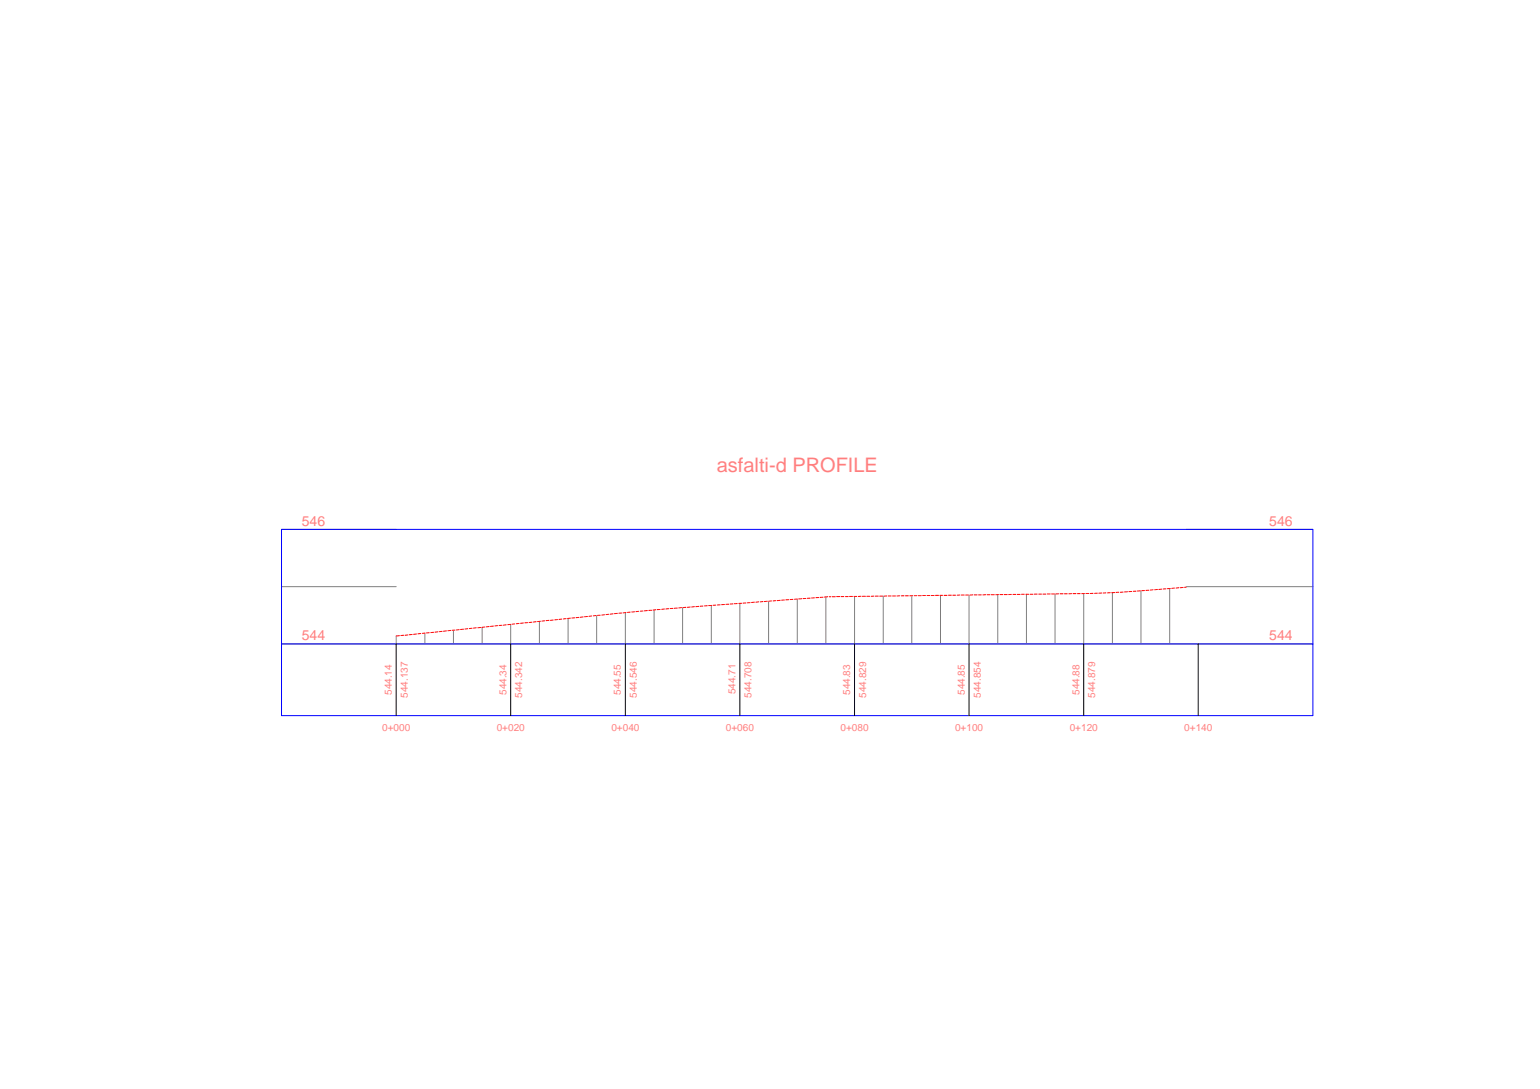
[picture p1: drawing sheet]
<svg xmlns="http://www.w3.org/2000/svg" width="420mm" height="297mm" viewBox="0 0 420 297" stroke-linecap="round" stroke-linejoin="round" font-family="sans-serif">
<!-- layer: C-ROAD-PROF-VIEW -->
<g fill="none" stroke="#808080" stroke-width=".27">
<path d="M76.8 144.4h31.3M323.7 144.4h34.5M76.8 175.6h31.3M76.8 160h31.3M108.1 173.5v2.1h250.1M115.9 172.7v2.9M123.7 171.9v3.7M131.5 171.1v4.5M139.3 170.3v5.3M147.2 169.5v6.1M155 168.7v6.9M162.8 167.9v7.7"/>
<path d="M170.6 167.1v8.5M178.4 166.4v9.2M186.2 165.7v9.9M194.1 165.1v10.5M201.9 164.5v11.1M209.7 164v11.6M217.5 163.4v12.2M225.3 162.8v12.8M233.1 162.7v12.9M241 162.6v13M248.8 162.5v13.1M256.6 162.4v13.2"/>
<path d="M264.4 162.3v13.3M272.2 162.2v13.4M280 162.1v13.5M287.8 162v13.6M295.7 161.9v13.7M303.5 161.6v14M311.3 161.2v14.4M319.1 160.5v15.1M323.7 160h34.5"/>
</g>
<path d="M76.8 175.6v-31.2h281.4v31.2M76.8 175.6h281.4v19.6h-281.4z" fill="none" stroke="#00f" stroke-width=".27"/>
<path d="M108.1 175.6v19.6M139.3 175.6v19.6M170.6 175.6v19.6M201.9 175.6v19.6M233.1 175.6v19.6M264.4 175.6v19.6M295.7 175.6v19.6M326.9 175.6v19.6" fill="none" stroke="#000" stroke-width=".27"/>
<!-- layer: C-ROAD-PROF -->
<g fill="none" stroke="#f00" stroke-width=".27">
<path d="M109 173.4l-.9 .1M110.1 173.3l-.7 .1M111.3 173.2l-.8 .1M112.5 173.1h-.8M113.6 172.9l-.8 .1M114.8 172.8l-.8 .1M116 172.7l-.8 .1M117.1 172.6h-.8M118.3 172.5l-.8 .1M119.5 172.3l-.8 .1M120.6 172.2l-.7 .1M121.8 172.1l-.8 .1"/>
<path d="M123 172h-.8M124.1 171.9h-.8M125.3 171.7l-.8 .1M126.5 171.6l-.8 .1M127.6 171.5l-.8 .1M128.8 171.4l-.8 .1M129.9 171.2l-.7 .1M131.1 171.2h-.7M132.3 171l-.8 .1M133.4 170.9l-.7 .1M134.6 170.8l-.8 .1M135.8 170.6l-.8 .1"/>
<path d="M137 170.6h-.8M138.1 170.4l-.8 .1M139.3 170.3l-.8 .1M140.4 170.2l-.7 .1M141.6 170.1h-.7M142.8 169.9l-.8 .1M143.9 169.8l-.7 .1M145.1 169.7l-.8 .1M146.3 169.6l-.8 .1M147.5 169.5h-.8M148.6 169.3l-.8 .1M149.8 169.2l-.8 .1"/>
<path d="M150.9 169.1l-.7 .1M152.1 169l-.7 .1M153.3 168.9l-.8 .1M154.4 168.7l-.7 .1M155.6 168.6l-.8 .1M156.8 168.5l-.8 .1M158 168.4l-.8 .1M159.1 168.3l-.8 .1M160.3 168.1l-.8 .1M161.4 168l-.7 .1M162.6 167.9l-.7 .1M163.8 167.8l-.8 .1"/>
<path d="M164.9 167.7l-.7 .1M166.1 167.6h-.8M167.3 167.4l-.8 .1M168.5 167.3l-.8 .1M169.6 167.2l-.8 .1M170.8 167.1l-.8 .1M171.9 167h-.7M173.1 166.9h-.7M174.3 166.8h-.8M175.4 166.7h-.7M176.6 166.5l-.8 .1M177.8 166.5h-.8"/>
<path d="M179 166.3l-.8 .1M180.1 166.2l-.8 .1M181.3 166.1l-.8 .1M182.5 166l-.8 .1M183.6 165.9l-.7 .1M184.8 165.9h-.8M185.9 165.7l-.7 .1M187.1 165.7h-.7M188.3 165.6l-.8 .1M189.5 165.5l-.8 .1M190.6 165.4l-.8 .1M191.8 165.3l-.8 .1"/>
<path d="M193 165.2l-.8 .1M194.2 165.1l-.8 .1M195.3 165.1h-.8M196.5 165h-.8M197.7 164.9h-.8M198.8 164.8h-.8M200 164.7l-.8 .1M201.1 164.6l-.7 .1M202.3 164.5l-.7 .1M203.5 164.5h-.8M204.7 164.4h-.8M205.8 164.3h-.8"/>
<path d="M207 164.2l-.8 .1M208.2 164.1l-.8 .1M209.4 164l-.9 .1M210.5 163.9l-.8 .1M211.7 163.8l-.8 .1M212.9 163.7l-.8 .1M214 163.7h-.8M215.2 163.6h-.8M216.3 163.5h-.7M217.5 163.4h-.7M218.7 163.3l-.8 .1M219.9 163.2l-.8 .1"/>
<path d="M221 163.2h-.8M222.2 163.1h-.8M223.4 163h-.8M224.6 162.9h-.9M225.8 162.8l-.9 .1M226.2 162.8h.5M227.1 162.8h.8M228.3 162.7h.8M229.5 162.7h.7M230.6 162.7h.8M231.8 162.7h.8M233 162.7h.7"/>
<path d="M234.9 162.6l-.7 .1M235.3 162.6h.8M236.5 162.6h.8M238.4 162.6h-.7M238.8 162.6h.8M240 162.6h.8M241.9 162.6h-.7M242.3 162.6h.8M243.5 162.6h.8M245.5 162.5l-.8 .1M245.9 162.5h.7M247 162.5h.8"/>
<path d="M249 162.5h-.8M249.4 162.5h.8M250.5 162.5h.8M251.7 162.4h.8M252.9 162.4h.8M254.1 162.4h.8M255.2 162.4h.8M256.4 162.4h.8M257.6 162.4h.8M258.8 162.3h.8M259.9 162.3h.8M261.9 162.3h-.8"/>
<path d="M262.3 162.3h.8M263.5 162.3h.7M265.4 162.3h-.8M265.8 162.3h.8M267 162.3h.7M268.9 162.2l-.7 .1M269.3 162.2h.8M270.5 162.2h.8M272.4 162.2h-.7M272.8 162.2h.8M274 162.2h.8M275.9 162.1l-.7 .1"/>
<path d="M276.4 162.1h.7M277.5 162.1h.8M278.7 162.1h.8M279.9 162.1h.7M281 162.1h.8M282.2 162.1h.8M283.4 162.1h.8M284.5 162.1h.8M285.7 162h.8M286.9 162h.8M288.9 162h-.8M289.2 162h.8"/>
<path d="M290.4 162h.8M292.4 161.9l-.8 .1M292.7 161.9h.9M293.9 161.9h.8M295.9 161.9h-.8M296.3 161.9h.8M298.2 161.8l-.8 .1M299.4 161.8h-.8M300.6 161.8h-.8M301.7 161.7l-.7 .1M302.9 161.7h-.8M304.1 161.6l-.8 .1"/>
<path d="M305.2 161.5l-.7 .1M306.4 161.5h-.7M307.6 161.4l-.8 .1M308.8 161.3l-.8 .1M309.9 161.2l-.7 .1M311.1 161.2h-.8M312.3 161.1h-.8M313.5 161h-.9M314.6 160.9l-.8 .1M315.8 160.8l-.8 .1M317 160.7l-.8 .1M318.1 160.6l-.8 .1"/>
<path d="M319.3 160.5l-.8 .1M320.4 160.4l-.7 .1M321.6 160.3l-.7 .1M322.8 160.2l-.8 .1M323.7 160.1l-.5 .1"/>
</g>
<text font-size="5.5" fill="#ff7f7f" x="195.6" y="128.7">asfalti-d PROFILE</text>
<g font-size="3.8" fill="#ff7f7f">
<text x="82.4" y="143.4">546</text>
<text x="346.3" y="143.4">546</text>
<text x="82.4" y="174.6">544</text>
<text x="346.3" y="174.6">544</text>
</g>
<g font-size="2.7" fill="#ff7f7f">
<text x="106.9" y="189.6" transform="rotate(-90 106.9 189.6)">544.14</text>
<text x="111.2" y="190.3" transform="rotate(-90 111.2 190.3)">544.137</text>
<text x="138.1" y="189.6" transform="rotate(-90 138.1 189.6)">544.34</text>
<text x="142.5" y="190.3" transform="rotate(-90 142.5 190.3)">544.342</text>
<text x="169.4" y="189.6" transform="rotate(-90 169.4 189.6)">544.55</text>
<text x="173.8" y="190.3" transform="rotate(-90 173.8 190.3)">544.546</text>
<text x="200.7" y="189.4" transform="rotate(-90 200.7 189.4)">544.71</text>
<text x="205" y="190.3" transform="rotate(-90 205 190.3)">544.708</text>
<text x="231.9" y="189.6" transform="rotate(-90 231.9 189.6)">544.83</text>
<text x="236.3" y="190.3" transform="rotate(-90 236.3 190.3)">544.829</text>
<text x="263.2" y="189.6" transform="rotate(-90 263.2 189.6)">544.85</text>
<text x="267.6" y="190.3" transform="rotate(-90 267.6 190.3)">544.854</text>
<text x="294.5" y="189.6" transform="rotate(-90 294.5 189.6)">544.88</text>
<text x="298.8" y="190.3" transform="rotate(-90 298.8 190.3)">544.879</text>
<text x="104.3" y="199.3">0+000</text>
<text x="135.5" y="199.3">0+020</text>
<text x="166.8" y="199.3">0+040</text>
<text x="198" y="199.3">0+060</text>
<text x="229.3" y="199.3">0+080</text>
<text x="260.6" y="199.3">0+100</text>
<text x="291.9" y="199.3">0+120</text>
<text x="323.1" y="199.3">0+140</text>
</g>
</svg>
